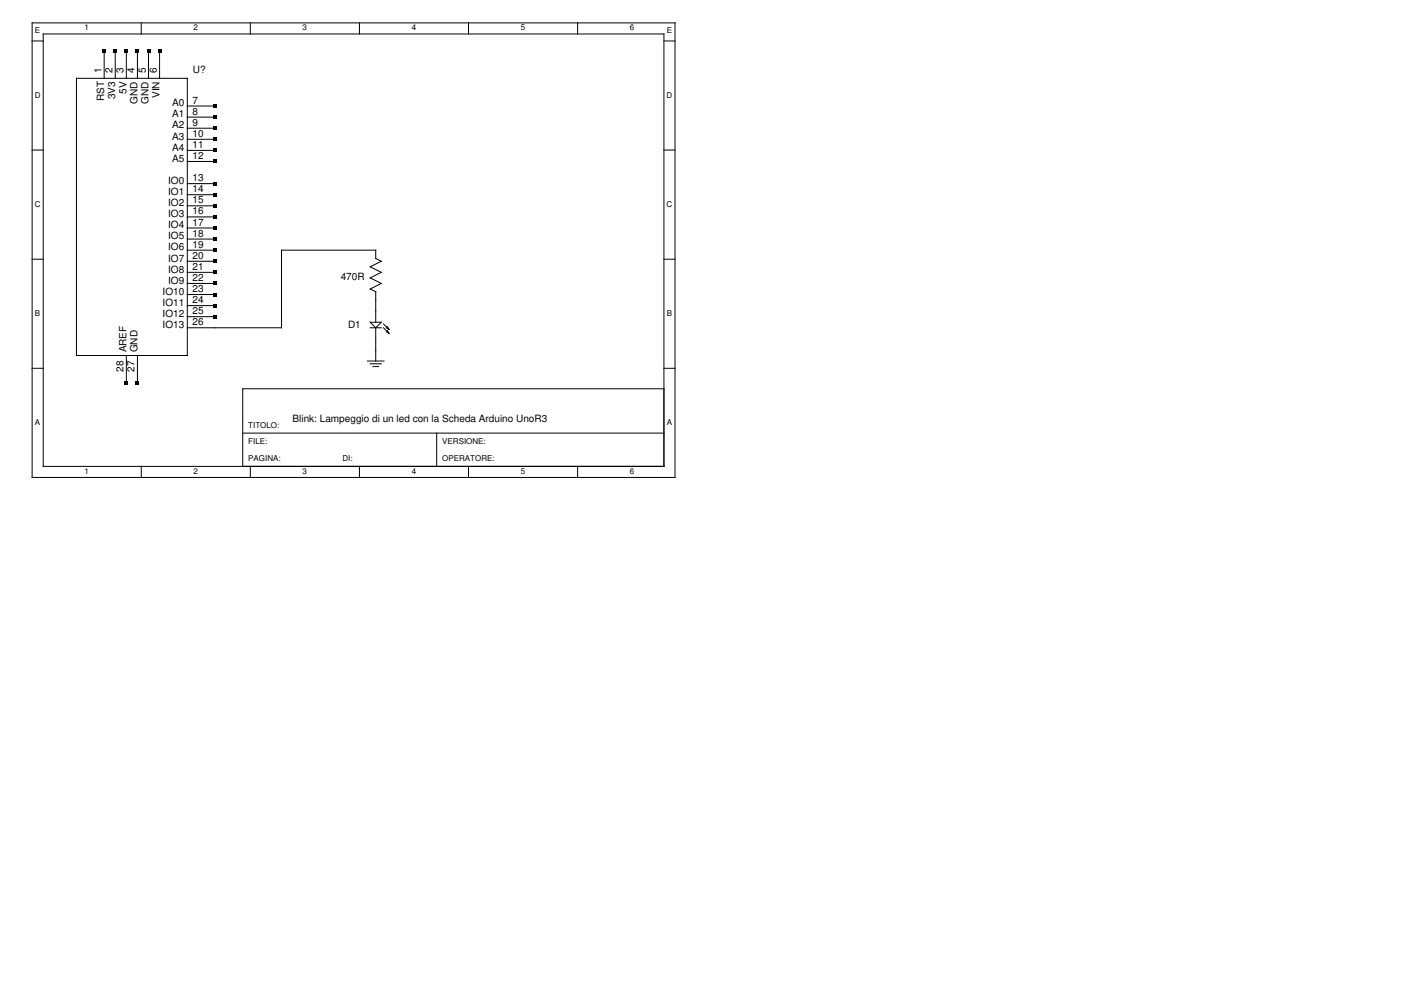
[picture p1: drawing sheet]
<svg xmlns="http://www.w3.org/2000/svg" width="594mm" height="420mm" viewBox="0 0 594 420" stroke-linecap="round" stroke-linejoin="round" font-family="sans-serif">
<g fill="none" stroke="#000" stroke-width=".42">
<path d="M13.5 9.6h269.9v190.8h-269.9zM13.5 17.2h4.6M18.1 14.3h260.6v181.5h-260.6zM59.3 9.6v4.7M105.1 9.6v4.7M150.9 9.6v4.7M196.7 9.6v4.7M242.5 9.6v4.7M278.7 17.2h4.7M32.1 32.9h46.5v116.3h-46.5zM43.7 21.2v11.7M48.4 21.2v11.7"/>
<path d="M53 21.2v11.7M57.7 21.2v11.7M62.4 21.2v11.7M67 21.2v11.7M78.6 44.5h11.7M78.6 49.2h11.7M78.6 53.8h11.7M78.6 58.5h11.7M13.5 63h4.6M78.6 77.1h11.7M78.6 63.1h11.7M78.6 67.8h11.7"/>
<path d="M278.7 63h4.7M78.6 81.7h11.7M78.6 86.4h11.7M78.6 91h11.7M78.6 95.7h11.7M13.5 108.8h4.6M78.6 100.4h11.7M78.6 105h11.7M78.6 109.7h11.7M78.6 114.3h11.7M78.6 119h11.7M278.7 108.8h4.7"/>
<path d="M78.6 123.6h11.7M78.6 128.3h11.7M78.6 132.9h11.7M155.4 121.3l4.7-2.3-4.7-2.4 4.7-2.3-4.7-2.3 4.7-2.3-2.4-1.2v-3.5h-39.5v32.6h-39.6M155.4 137.6h4.7M155.4 135.3h4.7l-2.4 2.3zM155.4 121.3l2.3 1.2M157.7 122.4v12.9M157.7 137.6v13.9M161 136l2.3 2.3M161 137.6l2.3 2.3M162.2 137.6l1.1 .7"/>
<path d="M162.2 139.2l1.1 .7M162.6 137.1l.7 1.2M162.6 138.7l.7 1.2M13.5 154.6h4.6M53 149.2v11.7M57.7 149.2v11.7M154.3 151.5h6.9M155.4 152.7h4.7M156.6 153.9h2.3M278.7 154.6h4.7M278.7 163.2h-176.8v32.6M59.3 195.8v4.6"/>
<path d="M101.9 181.8h176.8M105.1 195.8v4.6M150.9 195.8v4.6M183.3 181.8v14M196.7 195.8v4.6M242.5 195.8v4.6"/>
</g>
<g fill="#000">
<path d="M43 20.5h1.4v1.4h-1.4zM47.7 20.5h1.4v1.4h-1.4zM52.3 20.5h1.4v1.4h-1.4zM57 20.5h1.4v1.4h-1.4zM61.7 20.5h1.3v1.4h-1.3zM66.3 20.5h1.4v1.4h-1.4zM89.6 43.8h1.4v1.4h-1.4zM89.6 48.5h1.4v1.4h-1.4zM89.6 53.1h1.4v1.4h-1.4zM89.6 57.8h1.4v1.4h-1.4zM89.6 76.4h1.4v1.4h-1.4zM89.6 62.4h1.4v1.4h-1.4z"/>
<path d="M89.6 67.1h1.4v1.4h-1.4zM89.6 81h1.4v1.4h-1.4zM89.6 85.7h1.4v1.4h-1.4zM89.6 90.3h1.4v1.4h-1.4zM89.6 95h1.4v1.4h-1.4zM89.6 99.7h1.4v1.4h-1.4zM89.6 104.3h1.4v1.4h-1.4zM89.6 109h1.4v1.4h-1.4zM89.6 113.6h1.4v1.4h-1.4zM89.6 118.3h1.4v1.4h-1.4zM89.6 122.9h1.4v1.4h-1.4zM89.6 127.6h1.4v1.4h-1.4z"/>
<path d="M89.6 132.2h1.4v1.4h-1.4zM52.3 160.2h1.4v1.3h-1.4zM57 160.2h1.4v1.3h-1.4z"/>
</g>
<g font-size="4.2">
<text x="42.6" y="30.7" transform="rotate(-90 42.6 30.7)">1</text>
<text x="47.2" y="30.7" transform="rotate(-90 47.2 30.7)">2</text>
<text x="51.9" y="30.7" transform="rotate(-90 51.9 30.7)">3</text>
<text x="56.5" y="30.7" transform="rotate(-90 56.5 30.7)">4</text>
<text x="61.2" y="30.7" transform="rotate(-90 61.2 30.7)">5</text>
<text x="65.8" y="30.7" transform="rotate(-90 65.8 30.7)">6</text>
<text x="81" y="30.7">U?</text>
<text x="48.4" y="41.6" transform="rotate(-90 48.4 41.6)">3V3</text>
<text x="53" y="39.3" transform="rotate(-90 53 39.3)">5V</text>
<text x="67" y="41.2" transform="rotate(-90 67 41.2)">VIN</text>
<text x="43.7" y="42.6" transform="rotate(-90 43.7 42.6)">RST</text>
<text x="57.7" y="43.5" transform="rotate(-90 57.7 43.5)">GND</text>
<text x="62.4" y="43.5" transform="rotate(-90 62.4 43.5)">GND</text>
<text x="72.2" y="44.6">A0</text>
<text x="80.8" y="43.5">7</text>
<text x="72.2" y="49.3">A1</text>
<text x="72.2" y="53.9">A2</text>
<text x="80.8" y="48.1">8</text>
<text x="80.8" y="52.8">9</text>
<text x="72.2" y="58.6">A3</text>
<text x="80.8" y="57.4">10</text>
<text x="72.2" y="63.2">A4</text>
<text x="80.8" y="62.1">11</text>
<text x="72.2" y="67.9">A5</text>
<text x="80.8" y="66.7">12</text>
<text x="70.6" y="77.2">IO0</text>
<text x="80.8" y="76">13</text>
<text x="70.6" y="81.9">IO1</text>
<text x="80.8" y="80.7">14</text>
<text x="70.6" y="86.5">IO2</text>
<text x="80.8" y="85.3">15</text>
<text x="80.8" y="90">16</text>
<text x="70.6" y="91.2">IO3</text>
<text x="70.6" y="95.8">IO4</text>
<text x="80.8" y="94.7">17</text>
<text x="70.6" y="100.5">IO5</text>
<text x="80.8" y="99.3">18</text>
<text x="70.6" y="105.1">IO6</text>
<text x="80.8" y="104">19</text>
<text x="70.6" y="109.8">IO7</text>
<text x="80.8" y="108.6">20</text>
<text x="80.8" y="113.3">21</text>
<text x="70.6" y="114.4">IO8</text>
<text x="70.6" y="119.1">IO9</text>
<text x="80.8" y="117.9">22</text>
<text x="143.1" y="117.4">470R</text>
<text x="68.3" y="123.7">IO10</text>
<text x="80.8" y="122.6">23</text>
<text x="68.3" y="128.4">IO11</text>
<text x="80.8" y="127.2">24</text>
<text x="80.8" y="131.9">25</text>
<text x="68.3" y="133">IO12</text>
<text x="68.3" y="137.7">IO13</text>
<text x="80.8" y="136.5">26</text>
<text x="146.1" y="137.6">D1</text>
<text x="53" y="147.9" transform="rotate(-90 53 147.9)">AREF</text>
<text x="57.7" y="147.9" transform="rotate(-90 57.7 147.9)">GND</text>
<text x="51.9" y="156.1" transform="rotate(-90 51.9 156.1)">28</text>
<text x="56.5" y="156.1" transform="rotate(-90 56.5 156.1)">27</text>
<text x="122.8" y="177.1">Blink: Lampeggio di un led con la Scheda Arduino UnoR3</text>
</g>
<g font-size="3.4">
<text x="14.7" y="13.8">E</text>
<text x="35.4" y="12.8">1</text>
<text x="81.3" y="12.8">2</text>
<text x="127.1" y="12.8">3</text>
<text x="172.9" y="12.8">4</text>
<text x="218.7" y="12.8">5</text>
<text x="264.5" y="12.8">6</text>
<text x="279.9" y="13.8">E</text>
<text x="14.6" y="41">D</text>
<text x="279.9" y="41">D</text>
<text x="14.6" y="86.8">C</text>
<text x="279.9" y="86.8">C</text>
<text x="14.7" y="132.6">B</text>
<text x="279.9" y="132.6">B</text>
<text x="14.7" y="178.4">A</text>
<text x="104.2" y="179.5">TITOLO:</text>
<text x="279.9" y="178.4">A</text>
<text x="104.2" y="186.4">FILE:</text>
<text x="185.7" y="186.4">VERSIONE:</text>
<text x="104.2" y="193.4">PAGINA:</text>
<text x="143.8" y="193.4">DI:</text>
<text x="185.7" y="193.4">OPERATORE:</text>
<text x="35.4" y="198.9">1</text>
<text x="81.3" y="198.9">2</text>
<text x="127.1" y="198.9">3</text>
<text x="172.9" y="198.9">4</text>
<text x="218.7" y="198.9">5</text>
<text x="264.5" y="198.9">6</text>
</g>
</svg>
